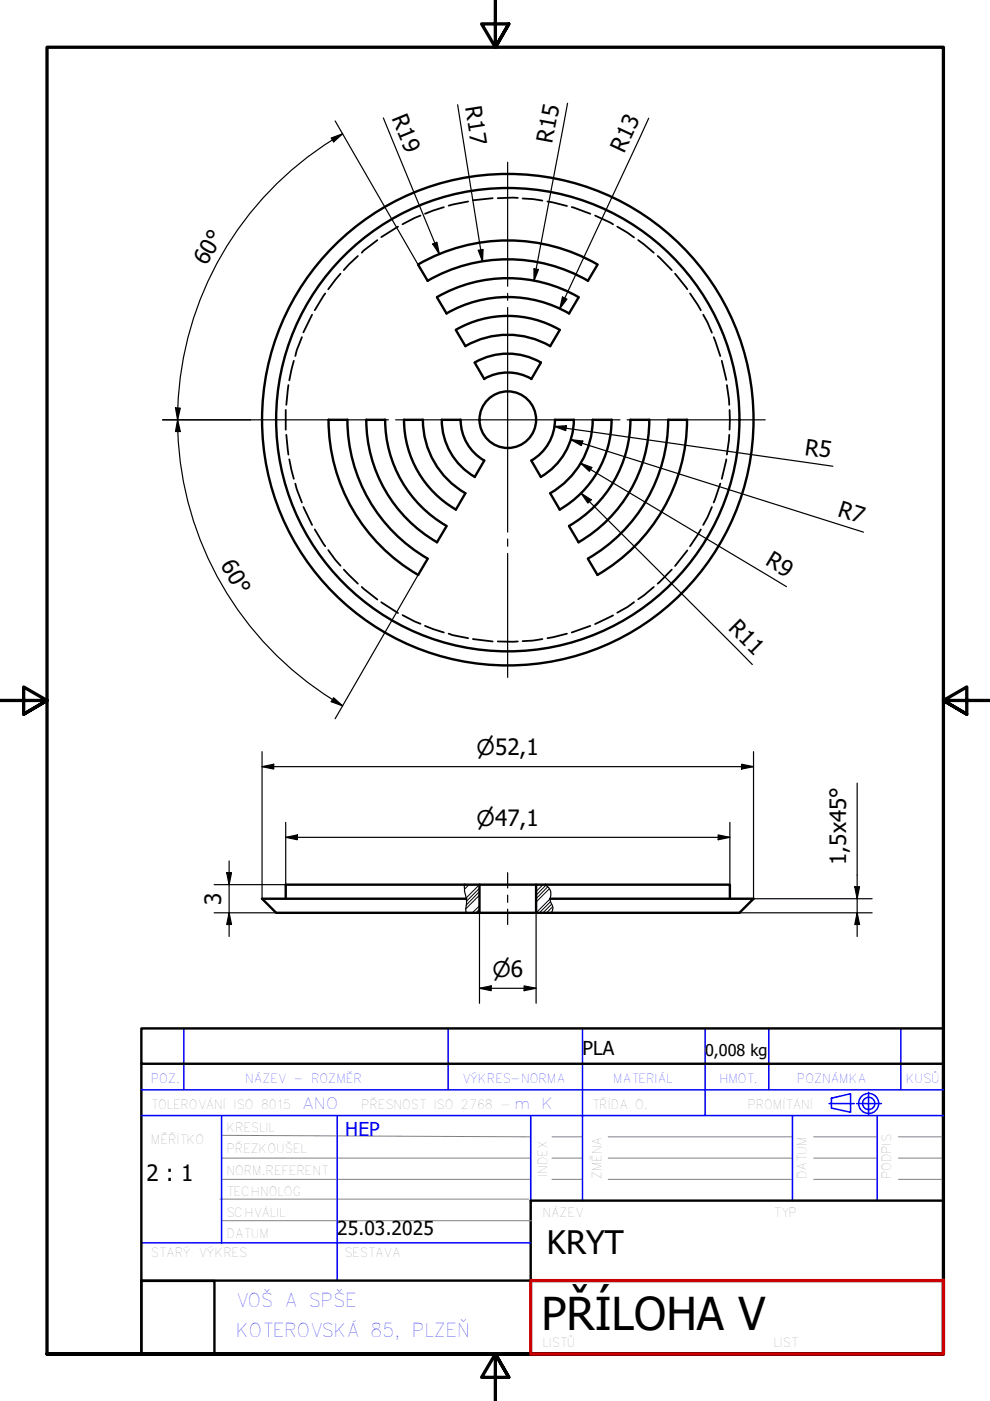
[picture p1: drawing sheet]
<svg xmlns="http://www.w3.org/2000/svg" width="210mm" height="297mm" viewBox="0 0 210 297" stroke-linecap="round" stroke-linejoin="round" font-family="sans-serif">
<g fill="none" stroke="#000" stroke-width=".21">
<path d="M98.7 187.6l-.2 .2M99.4 187.6l-.9 .9M101.7 192.1l-1.6 1.4M101.7 187.6l-2.8 2.8M101.7 192.8l-.8 .7M101.7 188.3l-2.8 2.8M101.7 189l-2.8 2.9M101.7 189.8l-3 2.9M115.1 187.6l-1.4 1.4M115.8 187.7l-2.1 2.1M116.1 188l-2.4 2.5M116.5 188.5l-2.8 2.7"/>
<path d="M116.6 190.5l-2.9 3M116.7 191.2l-2.3 2.3M117 191.7l-1.9 1.8M117.2 192.3l-1.3 1.2"/>
</g>
<g fill="none" stroke="#000" stroke-width=".38">
<path d="M72.2 58l-2.6 3.3M75.9 54.3l-3 3M80 50.9l-2.9 2.2-.4 .5M84.4 48.1l-3.6 2.2M89.2 45.7l-3.9 1.8M94.1 43.9l-4 1.4M99.3 42.7l-4.2 .9M104.5 42l-4.2 .5M109.8 42h-4.3M110.8 42.1l2.2 .1 2 .3M116.1 42.7l4.1 1M121.2 43.9l4 1.4"/>
<path d="M126.2 45.7l3.8 1.8M130.9 48.1l3.5 2.2M135.3 50.9l3.3 2.7M139.4 54.3l3 3M143.1 58l2.6 3.3M62.3 76.5l-1 4.1M64 71.5l-1.1 2.7-.3 1.3M66.2 66.7l-1.9 3.8M69 62.2l-2.3 3.6M146.3 62.2l2.3 3.6M149.1 66.7l.9 1.6 .9 2.2M151.3 71.5l1.4 4"/>
<path d="M153 76.5l1 4.1M60.6 86.9v4.2M60.7 92.2l.5 4.2M61.2 81.6l-.5 4.2M61.3 97.4l1 4.1M154 97.4l-1 4.1M154.1 81.6l.5 4.2M154.6 92.2l-.5 4.2M154.7 86.9v4.2M62.6 102.5l1.4 4M64.3 107.5l1.9 3.8M66.7 112.3l2.3 3.5"/>
<path d="M69.6 116.6l2.6 3.3M145.7 116.7l-2.6 3.3M148.6 112.3l-2.3 3.5M150.9 107.5l-.9 2.2-.9 1.6M152.7 102.5l-1.4 4M72.9 120.8l3 2.9M76.7 124.4l3.3 2.7M80.8 127.7l3.6 2.3M85.3 130.4l3.9 1.9M90.1 132.7l4 1.4M95.1 134.4l.9 .3 3.3 .6M100.3 135.5l4.2 .5"/>
<path d="M105.5 136h4.3M115 135.5l-2 .3-2.2 .1M120.2 134.4l-4.1 .9M125.2 132.7l-4 1.4M130 130.5l-3.8 1.8M134.4 127.7l-1.4 1-2.1 1.2M138.6 124.4l-3.3 2.6M142.4 120.8l-3 2.9"/>
</g>
<g fill="none" stroke="#000" stroke-width=".51">
<path d="M88.6 56.1l2.1 3.4M126.7 56.1a38 38 0 0 0-38 0M126.7 56.1l-2 3.4a34 34 0 0 0-34 0M96.6 70l2.1 3.4M96.7 69.9a22 22 0 0 1 22 0M114.7 76.9a14 14 0 0 0-14 0l2 3.5M114.7 76.9l-2.1 3.5M118.7 70l-2 3.4a18 18 0 0 0-18 0M122.7 63a30 30 0 0 0-30 0l2 3.5a25.9 25.9 0 0 1 26 0l2-3.5M102.7 80.3a10 10 0 0 1 10 0M112.6 97.6l2.1 3.5M112.7 97.6a10 10 0 0 0 5-8.6h4a14 14 0 0 1-7 12.1"/>
<path d="M90.7 118.4a34 34 0 0 1-17-29.4h-4a38 38 0 0 0 19 32.9M90.7 118.5l-2.1 3.4M94.7 111.5a26 26 0 0 1-13-22.5h-4a30 30 0 0 0 15 26l2-3.4M98.7 104.6a18 18 0 0 1-9-15.6h-4a22 22 0 0 0 11 19M98.7 104.6l-2.1 3.5M100.7 101.1a14 14 0 0 1-7-12.1h4a10 10 0 0 0 5 8.6l-2.1 3.5M118.7 108a22 22 0 0 0 11-19h-4a18 18 0 0 1-9 15.6l2 3.5M120.6 111.6l2.1 3.4M120.7 111.5a26 26 0 0 0 13-22.5h4a30 30 0 0 1-15 26M124.7 118.4a34 34 0 0 0 17-29.4h4a38 38 0 0 1-19 32.9l-2-3.4M60.6 190.5v-2.9h41.1v5.9h-43.2l-2.9-3h43.3M101.7 187.6h12"/>
<path d="M101.7 193.5h12M116.6 190.5h43.2l-3 3h-43.1v-5.9h41v2.9"/>
<circle cx="107.7" cy="89" r="49.1"/>
<circle cx="107.7" cy="89" r="6"/>
<circle cx="107.7" cy="89" r="52.1"/>
</g>
<path d="M98.6 187.6l-.2 .3 .1 1.1a6.5 6.5 0 0 1 .2 3.7l.1 .8M115.6 187.6a2.37 2.37 0 0 1 1 2.9l.2 .8a1.79 1.79 0 0 1 .1 2.2" fill="none" stroke="#000" stroke-width=".25"/>
<path d="M105 0v10l-2.9-4.9h5.8l-2.9 4.9 2.9-4.9M0 148.5h10l-5-2.8v5.7l5-2.9-5 2.9M210 148.5h-10l5-2.8v5.7l-5-2.9 5 2.9M10 287.1v-277.1h190v277.1h-190h190M107.9 292l-2.9-4.9 2.9 4.9h-5.8l2.9-4.9v9.9" fill="none" stroke="#000" stroke-width=".7"/>
<!-- layer: 1_SILNA -->
<path d="M30 218h170v7.5h-170zM30 225.5v61.6h82.6M200 225.5v45.9M200 254.6h-87.5v16.9M30 271.6h15.5v15.5h-15.5zM30 271.5h82.6" fill="none" stroke="#000" stroke-width=".51"/>
<!-- layer: 2_SLABA -->
<g fill="none" stroke="#808080" stroke-width=".21">
<path d="M46.6 254.2h65.5M47 245.5h65.5M47 240.7l65.5 .3M47 250h65.5M47.2 258.8h65.6M117 241h6.5M117 245.5h6.5M117 250h6.5M129 241h39M129 245.5h39M129 250h39M172.5 241h13.5"/>
<path d="M172.5 245.5h13.5M172.5 250h13.5M190.5 241h9.5M190.5 245.5h9.5M190.5 250h9.5"/>
</g>
<!-- layer: 8_TEXTY -->
<g fill="none" stroke="#00f" stroke-width=".32">
<path d="M39 218v13.1M95 218v13.1M123.5 218v36.6M149.5 218v18.5M163 218v13.1M191 218v13.1M30 236.5h170M30 231.1h170M47 236.6v27M71.5 236.5v35M112.5 236.5v18.1M168 236.5v18.1"/>
<path d="M175.8 234h5.3M176.3 232.8l4-.9v3.9l-4-.9zM181.6 234h5.3M184.1 231.6v4.7M186 236.5v18.1M30 263.5h82.5"/>
<circle cx="184.2" cy="234" r="2.13"/>
<circle cx="184.2" cy="234" r="1.3"/>
</g>
<!-- layer: 3_TUCNA -->
<path d="M112.6 271.5h87.4M200 271.4v15.7h-87.5v-15.6" fill="none" stroke="#c00" stroke-width=".7"/>
<g fill="none" stroke="#000" stroke-width=".25">
<path d="M70.2 29.3l2.4-.9-1.9 1.7zM70.5 29.6a70 70 0 0 0-32.8 56.9M71.1 25.6l17.5 30.5M72.6 28.4l-2.1 1.3M81.3 25l11.9 28.9M97 22.2l5.3 33.2M120.3 21.9l-7.1 37.6M137.5 25.1l-18.8 40.4M91.8 51.7l.8-.3 .6 2.5zM101.4 53.1l1-.2-.1 2.5zM113.2 57l1 .1-1 2.4zM119.3 63l.9 .4-1.5 2.1z"/>
<path d="M34.5 89h18.6M37.2 86.5h1l-.5 2.5zM37.7 89l.5 2.5h-1zM37.7 91.5a70.2 70.2 0 0 0 34.9 58.2M37.7 86.5v5M117.5 90.4l2.6-.1-.1 1zM117.5 90.4l59.1 8.5M121 93.2l2.6 .3-.3 1zM121 93.2l62.1 19.6M123.1 98.2l2.4 .9-.5 .8zM123.1 98.2l43.7 26.2M123.2 104.6l2.1 1.4-.6 .7z"/>
<path d="M123.2 104.6l36.3 36.3M88.6 121.9l-17.5 30.5M55.6 159.4v31.1M70.7 147.9l1.9 1.8-2.4-.9zM159.8 159.4v31.1h25.1M55.6 162.5l2.4-.5v1.1zM55.6 162.5h104.2M60.6 177.5l2.5-.5v1zM60.6 174.4v13.2h-15.2M60.6 177.5h94.1M152.3 177l2.4 .5-2.4 .5zM154.7 174.4v13.2"/>
<path d="M157.2 162l2.6 .5-2.6 .6zM181.7 166v32.6M45.4 193.5h13.1M48.1 185h1l-.5 2.6zM48.6 193.5l.5 2.5h-1zM48.6 182.5v16.1M101.7 193.5v19.2M113.7 193.5v19.2M156.8 193.5h28.1M181.2 188h1l-.5 2.5zM181.7 193.5l.5 2.5h-1zM101.7 209.5l2.4-.5v1z"/>
<path d="M101.7 209.5h12M111.1 209l2.6 .5-2.6 .5z"/>
</g>
<g fill="#000">
<path d="M70.2 29.3l2.4-.9-1.9 1.7zM91.8 51.7l.8-.3 .6 2.5zM101.4 53.1l1-.2-.1 2.5zM113.2 57l1 .1-1 2.4zM119.3 63l.9 .4-1.5 2.1zM37.2 86.5h1l-.5 2.5zM37.7 89l.5 2.5h-1zM117.5 90.4l2.6-.1-.1 1zM121 93.2l2.6 .3-.3 1zM123.1 98.2l2.4 .9-.5 .8zM123.2 104.6l2.1 1.4-.6 .7zM70.7 147.9l1.9 1.8-2.4-.9z"/>
<path d="M55.6 162.5l2.4-.5v1.1zM60.6 177.5l2.5-.5v1zM152.3 177l2.4 .5-2.4 .5zM157.2 162l2.6 .5-2.6 .6zM48.1 185h1l-.5 2.6zM48.6 193.5l.5 2.5h-1zM181.2 188h1l-.5 2.5zM181.7 193.5l.5 2.5h-1zM101.7 209.5l2.4-.5v1zM111.1 209l2.6 .5-2.6 .5z"/>
</g>
<path d="M107.6 34.4v26.3M107.6 62.2v1.5M107.6 65.2v47.6M53.1 89h26.3M80.8 89h1.6M83.9 89h47.5M133 89h1.4M136 89h26.2M107.6 114.3v1.5M107.6 117.3v26.3" fill="none" stroke="#000" stroke-width=".25"/>
<!-- layer: Osa (ISO) -->
<path d="M107.6 185v3.3M107.6 189.8v1.5M107.6 192.8v3.2" fill="none" stroke="#000" stroke-width=".25"/>
<text font-size="9.6" x="114.8" y="282.1">PŘÍLOHA V</text>
<text font-size="6.9" x="116" y="265.8">KRYT</text>
<g font-size="4.8">
<text x="98.6" y="22.7" transform="rotate(81 98.6 22.7)">R17</text>
<text x="83" y="25.1" transform="rotate(68 83 25.1)">R19</text>
<text x="117.1" y="30.5" transform="rotate(-79 117.1 30.5)">R15</text>
<text x="132.3" y="32.6" transform="rotate(-65 132.3 32.6)">R13</text>
<text x="43.8" y="56.4" transform="rotate(-60 43.8 56.4)">60°</text>
<text x="170.5" y="96.4" transform="rotate(8 170.5 96.4)">R5</text>
<text x="177.4" y="109.4" transform="rotate(18 177.4 109.4)">R7</text>
<text x="46.7" y="119.9" transform="rotate(60 46.7 119.9)">60°</text>
<text x="162.1" y="119.7" transform="rotate(31 162.1 119.7)">R9</text>
<text x="154.2" y="133.5" transform="rotate(45 154.2 133.5)">R11</text>
<text x="179.4" y="183.4" transform="rotate(-90 179.4 183.4)">1,5x45°</text>
<text x="46.9" y="191.8" transform="rotate(-90 46.9 191.8)">3</text>
<text x="31.1" y="250.4">2 : 1</text>
</g>
<g font-size="4.6">
<text x="101" y="160.1">⌀52,1</text>
<text x="101" y="175.1">⌀47,1</text>
<text x="104.4" y="207.1">⌀6</text>
</g>
<g font-size="4.1">
<text x="123.5" y="223.8">PLA</text>
<text x="71.5" y="261.9">25.03.2025</text>
</g>
<text font-size="4.1" fill="#00f" x="73.2" y="240.8">HEP</text>
<g font-size="4" fill="#00f">
<text x="50" y="277">VOŠ A SPŠE</text>
<text x="50" y="283.5">KOTEROVSKÁ 85, PLZEŇ</text>
</g>
<text font-size="3.4" x="149.5" y="223.8">0,008 kg</text>
<g font-size="3.3" fill="#00f">
<text x="64" y="235.1">ANO</text>
<text x="109" y="235.1">m K</text>
</g>
<g font-size="2.7" fill="#00f">
<text x="32" y="229.5">POZ.</text>
<text x="52" y="229.5">NÁZEV - ROZMĚR</text>
<text x="98" y="229.5">VÝKRES-NORMA</text>
<text x="130" y="229.5">MATERIÁL</text>
<text x="152.5" y="229.5">HMOT.</text>
<text x="169" y="229.5">POZNÁMKA</text>
<text x="192" y="229.5">KUSŮ</text>
</g>
<g font-size="2.7" fill="#808080">
<text x="32" y="235.1">TOLEROVÁNÍ ISO 8015</text>
<text x="76.6" y="235.1">PŘESNOST ISO 2768 -</text>
<text x="125.5" y="235.1">TŘÍDA O.</text>
<text x="158.5" y="235.1">PROMÍTÁNÍ</text>
<text x="32" y="242.6">MĚŘÍTKO</text>
<text x="48" y="244.5">PŘEZKOUŠEL</text>
<text x="48" y="240">KRESLIL</text>
<text x="48" y="249">NORM.REFERENT</text>
<text x="116" y="249.5" transform="rotate(-90 116 249.5)">INDEX</text>
<text x="127.5" y="250" transform="rotate(-90 127.5 250)">ZMĚNA</text>
<text x="171" y="250" transform="rotate(-90 171 250)">DATUM</text>
<text x="48" y="253.5">TECHNOLOG</text>
<text x="48" y="262.6">DATUM</text>
<text x="48" y="258">SCHVÁLIL</text>
<text x="115" y="258">NÁZEV</text>
<text x="164" y="258">TYP</text>
<text x="32" y="266.6">STARÝ VÝKRES</text>
<text x="73" y="266.6">SESTAVA</text>
</g>
</svg>
